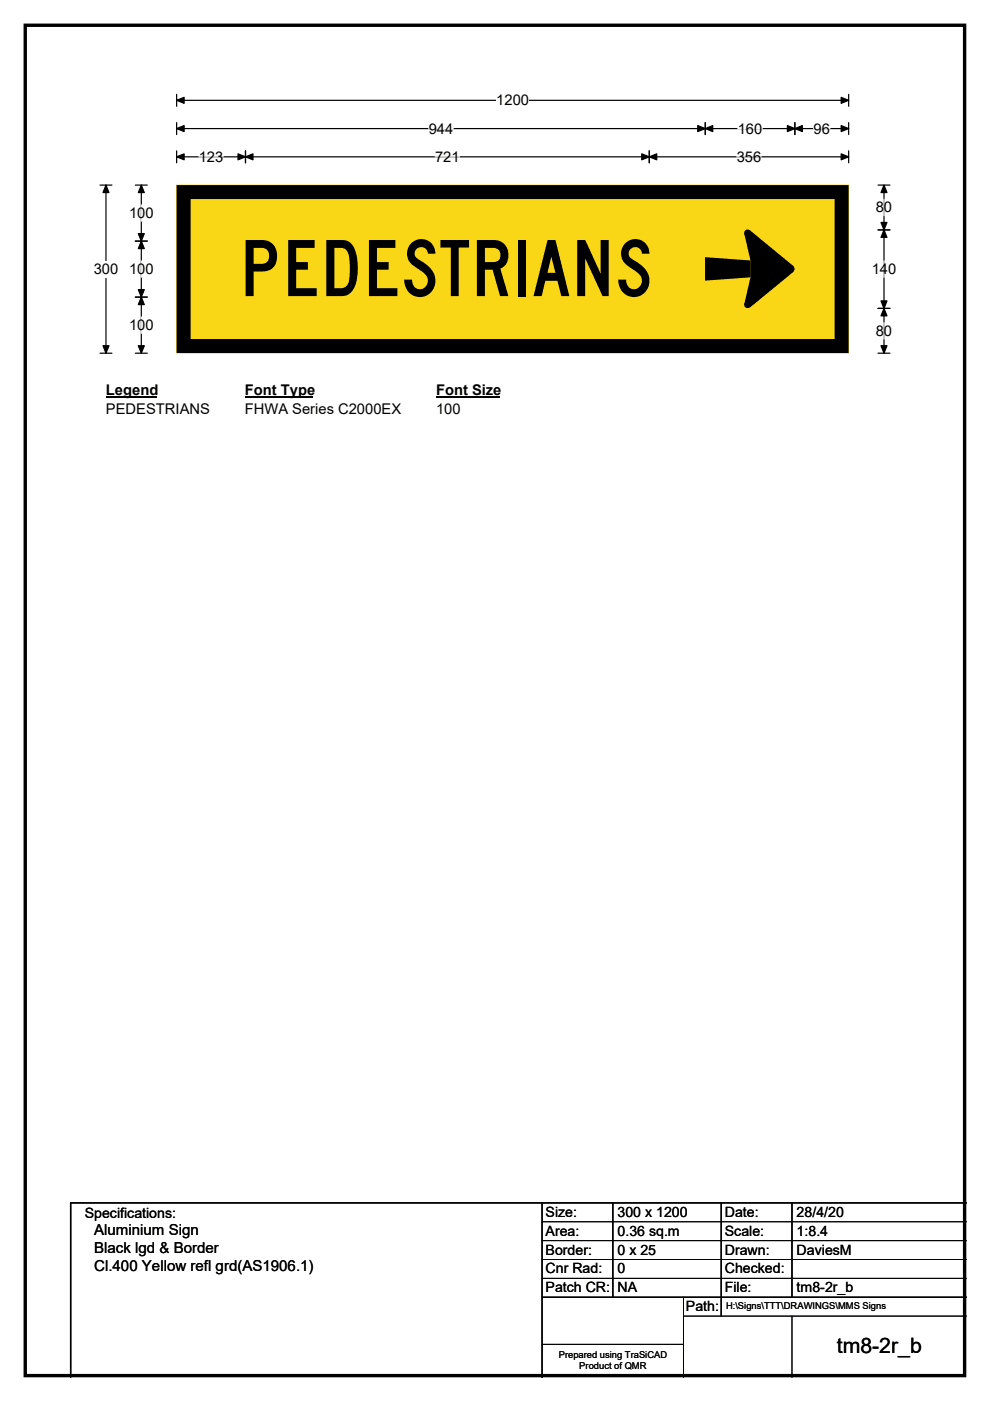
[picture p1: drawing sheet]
<svg xmlns="http://www.w3.org/2000/svg" width="210mm" height="297mm" viewBox="0 0 210 297" stroke-linecap="round" stroke-linejoin="round" font-family="sans-serif">
<path d="M5.4 5.4h199.2v286.3h-199.2z" fill="none" stroke="#000" stroke-width=".72"/>
<path d="M37.5 21.3h142.5M37.5 20v2.5M180 20v2.5" fill="none" stroke="#000" stroke-width=".25"/>
<path d="M37.5 21.3l1.6-.7v1.3zM178.4 20.6l1.6 .7-1.6 .6z" fill="#000" stroke="#000" stroke-width=".25"/>
<path d="M105.3 19.5h6.9v3.5h-6.9z" fill="#fff"/>
<g fill="none" stroke="#000" stroke-width=".25">
<path d="M21.2 39.2h2.5M22.5 39.2v35.7M37.5 27.3h142.5M37.5 26v2.5M37.5 32v2.5M37.5 33.3h142.5M52.1 32v2.5M137.7 32v2.5M149.6 26v2.5M168.6 26v2.5M180 26v2.5M180 32v2.5"/>
<path d="M21.2 74.9h2.5"/>
</g>
<g fill="#000" stroke="#000" stroke-width=".25">
<path d="M22.5 39.2l.6 1.6h-1.3zM37.5 27.3l1.6-.7v1.3zM37.5 33.3l1.6-.7v1.3zM52.1 33.3l1.6-.7v1.3zM50.5 32.6l1.6 .7-1.6 .6zM136.1 32.6l1.6 .7-1.6 .6zM137.7 33.3l1.6-.7v1.3zM149.6 27.3l1.6-.7v1.3zM148 26.6l1.6 .7-1.6 .6zM167 26.6l1.6 .7-1.6 .6zM168.6 27.3l1.6-.7v1.3zM178.4 26.6l1.6 .7-1.6 .6z"/>
<path d="M178.4 32.6l1.6 .7-1.6 .6zM21.8 73.3h1.3l-.6 1.6z"/>
</g>
<path d="M42.2 33.3h5.2M90.9 27.3h5.2M92.3 33.3h5.2M156.3 33.3h5.2M156.5 27.3h5.2M172.6 27.3h3.4" fill="none" stroke="#fff" stroke-width=".25"/>
<path d="M19.9 55.3h5.2v3.5h-5.2z" fill="#fff"/>
<path d="M28.7 39.2h2.5M30 39.2v35.7M186.2 39.2h2.6M187.5 39.2v35.7M28.7 51.1h2.5M186.2 48.7h2.6M28.7 63h2.5M28.7 74.9h2.5M186.2 74.9h2.6M186.2 65.4h2.6" fill="none" stroke="#000" stroke-width=".25"/>
<path d="M30 39.2l.6 1.6h-1.3zM187.5 39.2l.6 1.6h-1.2zM30 51.1l.6 1.6h-1.3zM29.3 49.5h1.3l-.6 1.6zM187.5 48.7l.6 1.6h-1.2zM186.9 47.2h1.2l-.6 1.5zM29.3 61.4h1.3l-.6 1.6zM30 63l.6 1.6h-1.3zM29.3 73.3h1.3l-.6 1.6zM186.9 63.8h1.2l-.6 1.6zM187.5 65.4l.6 1.6h-1.2zM186.9 73.3h1.2l-.6 1.6z" fill="#000" stroke="#000" stroke-width=".25"/>
<path d="M30 43.4v3.5M30 55.3v3.5M187.5 42.2v3.5M187.5 55.3v3.5M30 67.2v3.5M187.5 68.4v3.5" fill="none" stroke="#fff" stroke-width=".25"/>
<path d="M22.5 80.9h10.7v3.5h-10.7z" fill="#fff"/>
<path d="M22.5 84.2h10.7" fill="none" stroke="#000" stroke-width=".32"/>
<path d="M51.9 80.9h14.4v3.5h-14.4z" fill="#fff"/>
<path d="M51.9 84.2h14.4" fill="none" stroke="#000" stroke-width=".32"/>
<path d="M92.5 80.9h13.4v3.5h-13.4z" fill="#fff"/>
<path d="M92.5 84.2h13.4" fill="none" stroke="#000" stroke-width=".32"/>
<g fill="#fff">
<path d="M22.5 85.1h21.9v3.5h-21.9z"/>
<path d="M51.9 85.1h33.1v3.5h-33.1z"/>
<path d="M92.5 85.1h5.2v3.5h-5.2z"/>
</g>
<path d="M37.5 39.3h142.5v35.6h-142.5z" fill="#fad716"/>
<path d="M37.5 39.2h142.5v35.7h-142.5z" fill="none" stroke="#fad716" stroke-width=".21"/>
<path d="M38.9 40.7h139.6v32.7h-139.6z" fill="none" stroke="#000" stroke-width="3"/>
<g fill="#000">
<path d="M149.5 54.5l9.7 .7v3.6l-9.7 .7z"/>
<path d="M157.9 49.5l1.1-.7 9.3 7.6v1.2l-9.3 7.6-1.1-.7 1.3-5.7v-3.6z" fill-rule="evenodd"/>
<circle cx="158.6" cy="49.4" r=".72"/>
<circle cx="167.8" cy="57" r=".72"/>
<circle cx="158.6" cy="64.6" r=".72"/>
</g>
<path d="M115 255v37M130 255v20M153 255v24M168 255v20M205 255h-190v37M115 275h90" fill="none" stroke="#000" stroke-width=".3"/>
<path d="M115 259h90M115 263h90M115 267h90M115 271h90M145 279h60M145 275v17M168 279v13M115 285h30" fill="none" stroke="#000" stroke-width=".21"/>
<text font-size="16.5" x="50.8" y="62.8">PEDESTRIANS</text>
<text font-size="4.5" x="177.5" y="286.9">tm8-2r_b</text>
<g font-size="3.2">
<text x="20" y="261.9">Aluminium Sign</text>
<text x="20" y="265.7">Black lgd &amp; Border</text>
<text x="20" y="269.6">Cl.400 Yellow refl grd(AS1906.1)</text>
</g>
<g font-size="3.1">
<text x="105.3" y="22.3">1200</text>
<text x="90.9" y="28.3">944</text>
<text x="156.5" y="28.3">160</text>
<text x="172.6" y="28.3">96</text>
<text x="42.2" y="34.3">123</text>
<text x="92.3" y="34.3">721</text>
<text x="156.3" y="34.3">356</text>
<text x="27.4" y="46.2">100</text>
<text x="185.8" y="45">80</text>
<text x="19.9" y="58.1">300</text>
<text x="27.4" y="58.1">100</text>
<text x="184.9" y="58.1">140</text>
<text x="27.4" y="70">100</text>
<text x="185.8" y="71.2">80</text>
<text x="22.5" y="83.7">Legend</text>
<text x="51.9" y="83.7">Font Type</text>
<text x="92.5" y="83.7">Font Size</text>
<text x="22.5" y="87.9">PEDESTRIANS</text>
<text x="51.9" y="87.9">FHWA Series C2000EX</text>
<text x="92.5" y="87.9">100</text>
</g>
<g font-size="3">
<text x="115.7" y="258">Size:</text>
<text x="131" y="258">300 x 1200</text>
<text x="153.7" y="258">Date:</text>
<text x="169" y="258">28/4/20</text>
<text x="18" y="258.2">Specifications:</text>
<text x="115.7" y="262">Area:</text>
<text x="131" y="262">0.36 sq.m</text>
<text x="153.7" y="262">Scale:</text>
<text x="169" y="262">1:8.4</text>
<text x="115.7" y="266">Border:</text>
<text x="115.7" y="270">Cnr Rad:</text>
<text x="131" y="266">0 x 25</text>
<text x="131" y="270">0</text>
<text x="153.7" y="266">Drawn:</text>
<text x="153.7" y="270">Checked:</text>
<text x="169" y="266">DaviesM</text>
<text x="115.7" y="274">Patch CR:</text>
<text x="131" y="274">NA</text>
<text x="153.7" y="274">File:</text>
<text x="169" y="274">tm8-2r_b</text>
<text x="145.5" y="278">Path:</text>
</g>
<g font-size="2">
<text x="154" y="277.6">H:\Signs\TTT\DRAWINGS\MMS Signs</text>
<text x="118.5" y="287.8">Prepared using TraSiCAD</text>
<text x="122.9" y="290.2">Product of QMR</text>
</g>
</svg>
